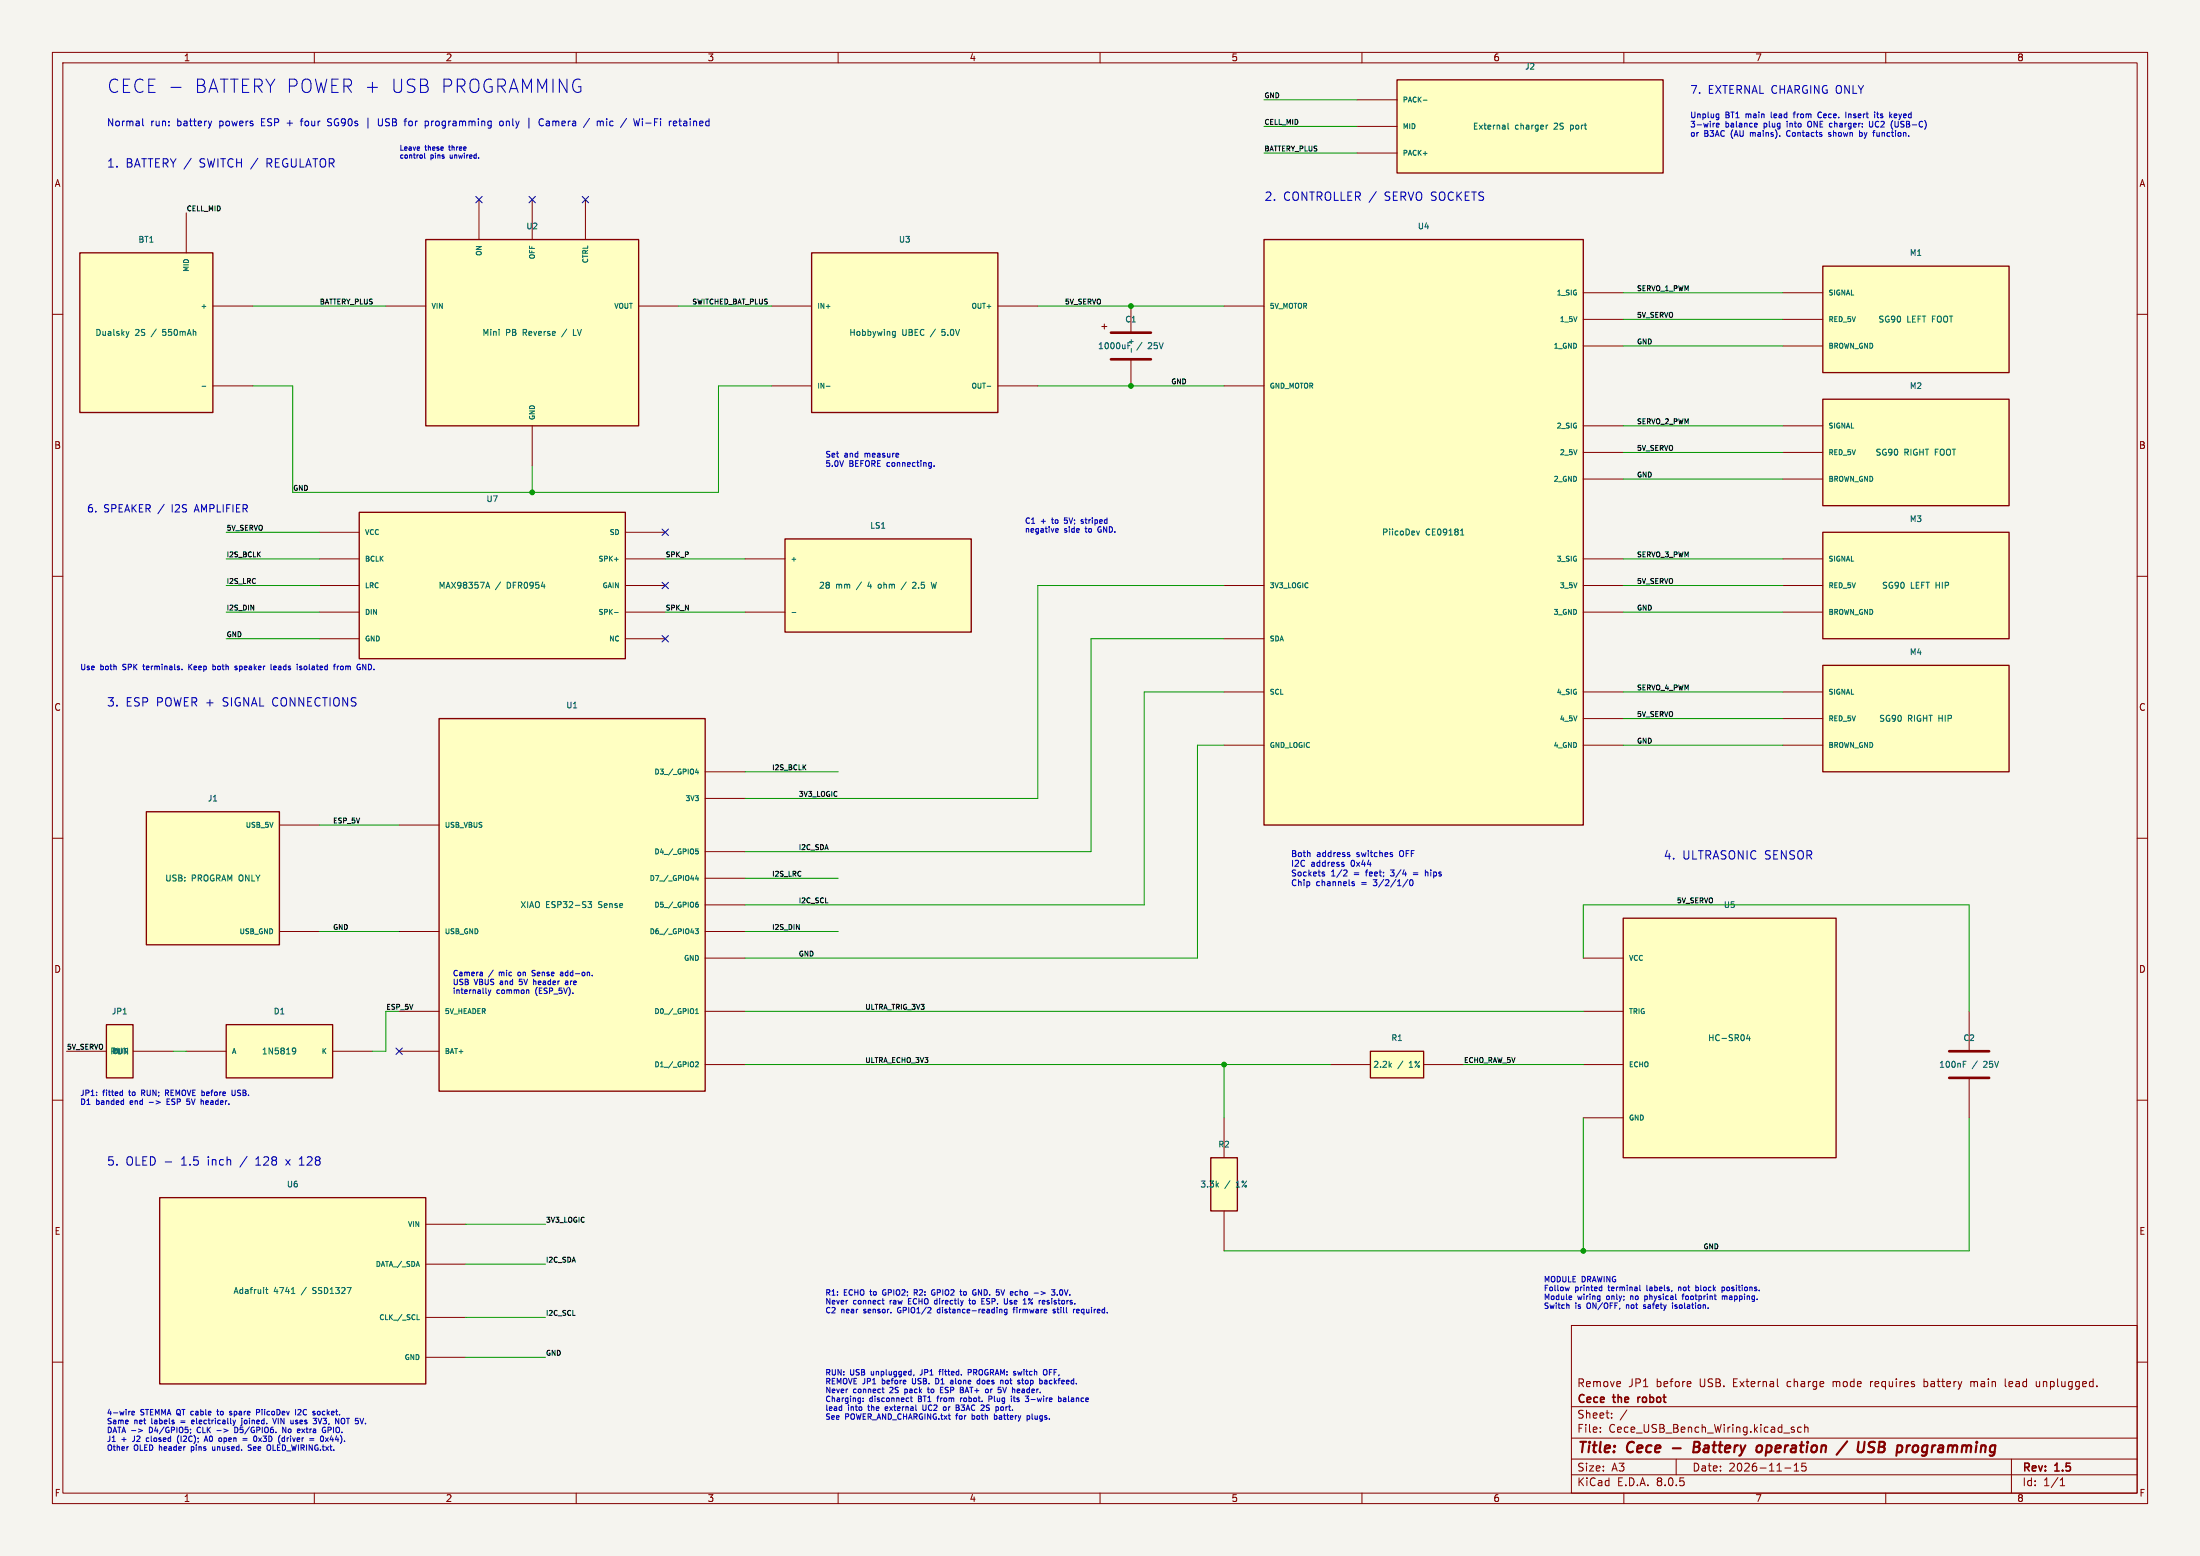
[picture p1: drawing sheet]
(kicad_sch (version 20231120) (generator "eeschema") (paper "A3")
(title_block (title "Cece - Battery operation / USB programming") (date "2026-11-15") (rev "1.5") (company "Cece the robot") (comment 1 "Remove JP1 before USB. External charge mode requires battery main lead unplugged."))
(lib_symbols
(symbol "CeceModules:Battery" (pin_numbers hide) (pin_names (offset 1.016)) (in_bom yes) (on_board yes)
(property "Reference" "U" (at 0 0 0) (effects (font (size 1 1))))
(property "Value" "Battery" (at 0 0 0) (effects (font (size 1 1))))
(symbol "Battery_0_1"
(rectangle (start -12.7 15.24) (end 12.7 -15.24) (stroke (width 0.254) (type default)) (fill (type background))))
(symbol "Battery_1_1"
(pin power_out line (at 20.32 5.08 180) (length 7.62) (name "+" (effects (font (size 0.95 0.95)))) (number "+" (effects (font (size 0.8 0.8)))))
(pin power_out line (at 20.32 -10.16 180) (length 7.62) (name "-" (effects (font (size 0.95 0.95)))) (number "-" (effects (font (size 0.8 0.8)))))
(pin passive line (at 7.62 22.86 270) (length 7.62) (name "MID" (effects (font (size 0.95 0.95)))) (number "MID" (effects (font (size 0.8 0.8)))))))
(symbol "CeceModules:ExternalBalancePort" (pin_numbers hide) (pin_names (offset 1.016)) (in_bom yes) (on_board yes)
(property "Reference" "U" (at 0 0 0) (effects (font (size 1 1))))
(property "Value" "ExternalBalancePort" (at 0 0 0) (effects (font (size 1 1))))
(symbol "ExternalBalancePort_0_1"
(rectangle (start -25.4 8.89) (end 25.4 -8.89) (stroke (width 0.254) (type default)) (fill (type background))))
(symbol "ExternalBalancePort_1_1"
(pin passive line (at -33.02 5.08 0) (length 7.62) (name "PACK-" (effects (font (size 0.95 0.95)))) (number "PACK-" (effects (font (size 0.8 0.8)))))
(pin passive line (at -33.02 0 0) (length 7.62) (name "MID" (effects (font (size 0.95 0.95)))) (number "MID" (effects (font (size 0.8 0.8)))))
(pin passive line (at -33.02 -5.08 0) (length 7.62) (name "PACK+" (effects (font (size 0.95 0.95)))) (number "PACK+" (effects (font (size 0.8 0.8)))))))
(symbol "CeceModules:PushbuttonSwitch" (pin_numbers hide) (pin_names (offset 1.016)) (in_bom yes) (on_board yes)
(property "Reference" "U" (at 0 0 0) (effects (font (size 1 1))))
(property "Value" "PushbuttonSwitch" (at 0 0 0) (effects (font (size 1 1))))
(symbol "PushbuttonSwitch_0_1"
(rectangle (start -20.32 17.78) (end 20.32 -17.78) (stroke (width 0.254) (type default)) (fill (type background))))
(symbol "PushbuttonSwitch_1_1"
(pin power_in line (at -27.94 5.08 0) (length 7.62) (name "VIN" (effects (font (size 0.95 0.95)))) (number "VIN" (effects (font (size 0.8 0.8)))))
(pin power_out line (at 27.94 5.08 180) (length 7.62) (name "VOUT" (effects (font (size 0.95 0.95)))) (number "VOUT" (effects (font (size 0.8 0.8)))))
(pin power_in line (at 0 -25.4 90) (length 7.62) (name "GND" (effects (font (size 0.95 0.95)))) (number "GND" (effects (font (size 0.8 0.8)))))
(pin input line (at -10.16 25.4 270) (length 7.62) (name "ON" (effects (font (size 0.95 0.95)))) (number "ON" (effects (font (size 0.8 0.8)))))
(pin input line (at 0 25.4 270) (length 7.62) (name "OFF" (effects (font (size 0.95 0.95)))) (number "OFF" (effects (font (size 0.8 0.8)))))
(pin tri_state line (at 10.16 25.4 270) (length 7.62) (name "CTRL" (effects (font (size 0.95 0.95)))) (number "CTRL" (effects (font (size 0.8 0.8)))))))
(symbol "CeceModules:UBEC" (pin_numbers hide) (pin_names (offset 1.016)) (in_bom yes) (on_board yes)
(property "Reference" "U" (at 0 0 0) (effects (font (size 1 1))))
(property "Value" "UBEC" (at 0 0 0) (effects (font (size 1 1))))
(symbol "UBEC_0_1"
(rectangle (start -17.78 15.24) (end 17.78 -15.24) (stroke (width 0.254) (type default)) (fill (type background))))
(symbol "UBEC_1_1"
(pin power_in line (at -25.4 5.08 0) (length 7.62) (name "IN+" (effects (font (size 0.95 0.95)))) (number "IN+" (effects (font (size 0.8 0.8)))))
(pin power_in line (at -25.4 -10.16 0) (length 7.62) (name "IN-" (effects (font (size 0.95 0.95)))) (number "IN-" (effects (font (size 0.8 0.8)))))
(pin power_out line (at 25.4 5.08 180) (length 7.62) (name "OUT+" (effects (font (size 0.95 0.95)))) (number "OUT+" (effects (font (size 0.8 0.8)))))
(pin passive line (at 25.4 -10.16 180) (length 7.62) (name "OUT-" (effects (font (size 0.95 0.95)))) (number "OUT-" (effects (font (size 0.8 0.8)))))))
(symbol "CeceModules:PC_USB" (pin_numbers hide) (pin_names (offset 1.016)) (in_bom yes) (on_board yes)
(property "Reference" "U" (at 0 0 0) (effects (font (size 1 1))))
(property "Value" "PC_USB" (at 0 0 0) (effects (font (size 1 1))))
(symbol "PC_USB_0_1"
(rectangle (start -12.7 12.7) (end 12.7 -12.7) (stroke (width 0.254) (type default)) (fill (type background))))
(symbol "PC_USB_1_1"
(pin passive line (at 20.32 10.16 180) (length 7.62) (name "USB 5V" (effects (font (size 0.95 0.95)))) (number "USB 5V" (effects (font (size 0.8 0.8)))))
(pin passive line (at 20.32 -10.16 180) (length 7.62) (name "USB GND" (effects (font (size 0.95 0.95)))) (number "USB GND" (effects (font (size 0.8 0.8)))))))
(symbol "CeceModules:RunLink" (pin_numbers hide) (pin_names (offset 1.016)) (in_bom yes) (on_board yes)
(property "Reference" "U" (at 0 0 0) (effects (font (size 1 1))))
(property "Value" "RunLink" (at 0 0 0) (effects (font (size 1 1))))
(symbol "RunLink_0_1"
(rectangle (start -2.54 5.08) (end 2.54 -5.08) (stroke (width 0.254) (type default)) (fill (type background))))
(symbol "RunLink_1_1"
(pin power_in line (at -10.16 0 0) (length 7.62) (name "IN" (effects (font (size 0.95 0.95)))) (number "IN" (effects (font (size 0.8 0.8)))))
(pin power_out line (at 10.16 0 180) (length 7.62) (name "OUT" (effects (font (size 0.95 0.95)))) (number "OUT" (effects (font (size 0.8 0.8)))))))
(symbol "CeceModules:Schottky" (pin_numbers hide) (pin_names (offset 1.016)) (in_bom yes) (on_board yes)
(property "Reference" "U" (at 0 0 0) (effects (font (size 1 1))))
(property "Value" "Schottky" (at 0 0 0) (effects (font (size 1 1))))
(symbol "Schottky_0_1"
(rectangle (start -10.16 5.08) (end 10.16 -5.08) (stroke (width 0.254) (type default)) (fill (type background))))
(symbol "Schottky_1_1"
(pin power_in line (at -17.78 0 0) (length 7.62) (name "A" (effects (font (size 0.95 0.95)))) (number "A" (effects (font (size 0.8 0.8)))))
(pin power_out line (at 17.78 0 180) (length 7.62) (name "K" (effects (font (size 0.95 0.95)))) (number "K" (effects (font (size 0.8 0.8)))))))
(symbol "CeceModules:XIAO_Sense" (pin_numbers hide) (pin_names (offset 1.016)) (in_bom yes) (on_board yes)
(property "Reference" "U" (at 0 0 0) (effects (font (size 1 1))))
(property "Value" "XIAO_Sense" (at 0 0 0) (effects (font (size 1 1))))
(symbol "XIAO_Sense_0_1"
(rectangle (start -25.4 35.56) (end 25.4 -35.56) (stroke (width 0.254) (type default)) (fill (type background))))
(symbol "XIAO_Sense_1_1"
(pin power_in line (at -33.02 15.24 0) (length 7.62) (name "USB VBUS" (effects (font (size 0.95 0.95)))) (number "USB VBUS" (effects (font (size 0.8 0.8)))))
(pin passive line (at -33.02 -5.08 0) (length 7.62) (name "USB GND" (effects (font (size 0.95 0.95)))) (number "USB GND" (effects (font (size 0.8 0.8)))))
(pin power_in line (at -33.02 -20.32 0) (length 7.62) (name "5V HEADER" (effects (font (size 0.95 0.95)))) (number "5V HEADER" (effects (font (size 0.8 0.8)))))
(pin power_in line (at -33.02 -27.94 0) (length 7.62) (name "BAT+" (effects (font (size 0.95 0.95)))) (number "BAT+" (effects (font (size 0.8 0.8)))))
(pin output line (at 33.02 25.4 180) (length 7.62) (name "D3 / GPIO4" (effects (font (size 0.95 0.95)))) (number "D3 / GPIO4" (effects (font (size 0.8 0.8)))))
(pin output line (at 33.02 5.08 180) (length 7.62) (name "D7 / GPIO44" (effects (font (size 0.95 0.95)))) (number "D7 / GPIO44" (effects (font (size 0.8 0.8)))))
(pin output line (at 33.02 -5.08 180) (length 7.62) (name "D6 / GPIO43" (effects (font (size 0.95 0.95)))) (number "D6 / GPIO43" (effects (font (size 0.8 0.8)))))
(pin power_out line (at 33.02 20.32 180) (length 7.62) (name "3V3" (effects (font (size 0.95 0.95)))) (number "3V3" (effects (font (size 0.8 0.8)))))
(pin bidirectional line (at 33.02 10.16 180) (length 7.62) (name "D4 / GPIO5" (effects (font (size 0.95 0.95)))) (number "D4 / GPIO5" (effects (font (size 0.8 0.8)))))
(pin bidirectional line (at 33.02 0 180) (length 7.62) (name "D5 / GPIO6" (effects (font (size 0.95 0.95)))) (number "D5 / GPIO6" (effects (font (size 0.8 0.8)))))
(pin power_in line (at 33.02 -10.16 180) (length 7.62) (name "GND" (effects (font (size 0.95 0.95)))) (number "GND" (effects (font (size 0.8 0.8)))))
(pin output line (at 33.02 -20.32 180) (length 7.62) (name "D0 / GPIO1" (effects (font (size 0.95 0.95)))) (number "D0 / GPIO1" (effects (font (size 0.8 0.8)))))
(pin input line (at 33.02 -30.48 180) (length 7.62) (name "D1 / GPIO2" (effects (font (size 0.95 0.95)))) (number "D1 / GPIO2" (effects (font (size 0.8 0.8)))))))
(symbol "CeceModules:PiicoDev_CE09181" (pin_numbers hide) (pin_names (offset 1.016)) (in_bom yes) (on_board yes)
(property "Reference" "U" (at 0 0 0) (effects (font (size 1 1))))
(property "Value" "PiicoDev_CE09181" (at 0 0 0) (effects (font (size 1 1))))
(symbol "PiicoDev_CE09181_0_1"
(rectangle (start -30.48 55.88) (end 30.48 -55.88) (stroke (width 0.254) (type default)) (fill (type background))))
(symbol "PiicoDev_CE09181_1_1"
(pin power_in line (at -38.1 43.18 0) (length 7.62) (name "5V MOTOR" (effects (font (size 0.95 0.95)))) (number "5V MOTOR" (effects (font (size 0.8 0.8)))))
(pin power_in line (at -38.1 27.94 0) (length 7.62) (name "GND MOTOR" (effects (font (size 0.95 0.95)))) (number "GND MOTOR" (effects (font (size 0.8 0.8)))))
(pin power_in line (at -38.1 -10.16 0) (length 7.62) (name "3V3 LOGIC" (effects (font (size 0.95 0.95)))) (number "3V3 LOGIC" (effects (font (size 0.8 0.8)))))
(pin bidirectional line (at -38.1 -20.32 0) (length 7.62) (name "SDA" (effects (font (size 0.95 0.95)))) (number "SDA" (effects (font (size 0.8 0.8)))))
(pin input line (at -38.1 -30.48 0) (length 7.62) (name "SCL" (effects (font (size 0.95 0.95)))) (number "SCL" (effects (font (size 0.8 0.8)))))
(pin power_in line (at -38.1 -40.64 0) (length 7.62) (name "GND LOGIC" (effects (font (size 0.95 0.95)))) (number "GND LOGIC" (effects (font (size 0.8 0.8)))))
(pin output line (at 38.1 45.72 180) (length 7.62) (name "1 SIG" (effects (font (size 0.95 0.95)))) (number "1 SIG" (effects (font (size 0.8 0.8)))))
(pin passive line (at 38.1 40.64 180) (length 7.62) (name "1 5V" (effects (font (size 0.95 0.95)))) (number "1 5V" (effects (font (size 0.8 0.8)))))
(pin passive line (at 38.1 35.56 180) (length 7.62) (name "1 GND" (effects (font (size 0.95 0.95)))) (number "1 GND" (effects (font (size 0.8 0.8)))))
(pin output line (at 38.1 20.32 180) (length 7.62) (name "2 SIG" (effects (font (size 0.95 0.95)))) (number "2 SIG" (effects (font (size 0.8 0.8)))))
(pin passive line (at 38.1 15.24 180) (length 7.62) (name "2 5V" (effects (font (size 0.95 0.95)))) (number "2 5V" (effects (font (size 0.8 0.8)))))
(pin passive line (at 38.1 10.16 180) (length 7.62) (name "2 GND" (effects (font (size 0.95 0.95)))) (number "2 GND" (effects (font (size 0.8 0.8)))))
(pin output line (at 38.1 -5.08 180) (length 7.62) (name "3 SIG" (effects (font (size 0.95 0.95)))) (number "3 SIG" (effects (font (size 0.8 0.8)))))
(pin passive line (at 38.1 -10.16 180) (length 7.62) (name "3 5V" (effects (font (size 0.95 0.95)))) (number "3 5V" (effects (font (size 0.8 0.8)))))
(pin passive line (at 38.1 -15.24 180) (length 7.62) (name "3 GND" (effects (font (size 0.95 0.95)))) (number "3 GND" (effects (font (size 0.8 0.8)))))
(pin output line (at 38.1 -30.48 180) (length 7.62) (name "4 SIG" (effects (font (size 0.95 0.95)))) (number "4 SIG" (effects (font (size 0.8 0.8)))))
(pin passive line (at 38.1 -35.56 180) (length 7.62) (name "4 5V" (effects (font (size 0.95 0.95)))) (number "4 5V" (effects (font (size 0.8 0.8)))))
(pin passive line (at 38.1 -40.64 180) (length 7.62) (name "4 GND" (effects (font (size 0.95 0.95)))) (number "4 GND" (effects (font (size 0.8 0.8)))))))
(symbol "CeceModules:SG90" (pin_numbers hide) (pin_names (offset 1.016)) (in_bom yes) (on_board yes)
(property "Reference" "U" (at 0 0 0) (effects (font (size 1 1))))
(property "Value" "SG90" (at 0 0 0) (effects (font (size 1 1))))
(symbol "SG90_0_1"
(rectangle (start -17.78 10.16) (end 17.78 -10.16) (stroke (width 0.254) (type default)) (fill (type background))))
(symbol "SG90_1_1"
(pin input line (at -25.4 5.08 0) (length 7.62) (name "SIGNAL" (effects (font (size 0.95 0.95)))) (number "SIGNAL" (effects (font (size 0.8 0.8)))))
(pin power_in line (at -25.4 0 0) (length 7.62) (name "RED 5V" (effects (font (size 0.95 0.95)))) (number "RED 5V" (effects (font (size 0.8 0.8)))))
(pin power_in line (at -25.4 -5.08 0) (length 7.62) (name "BROWN GND" (effects (font (size 0.95 0.95)))) (number "BROWN GND" (effects (font (size 0.8 0.8)))))))
(symbol "CeceModules:BulkCap" (pin_numbers hide) (pin_names (offset 1.016)) (in_bom yes) (on_board yes)
(property "Reference" "C" (at 0 0 0) (effects (font (size 1 1))))
(property "Value" "BulkCap" (at 0 0 0) (effects (font (size 1 1))))
(symbol "BulkCap_0_1"
(polyline (pts (xy -3.81 2.54) (xy 3.81 2.54)) (stroke (width 0.508) (type default)) (fill (type none)))
(polyline (pts (xy -3.81 -2.54) (xy 3.81 -2.54)) (stroke (width 0.508) (type default)) (fill (type none)))
(text "+" (at -5.08 3.81 0) (effects (font (size 1.27 1.27)))))
(symbol "BulkCap_1_1"
(pin passive line (at 0 7.62 270) (length 5.08) (name "+" (effects (font (size 0.95 0.95)))) (number "+" (effects (font (size 0.8 0.8)))))
(pin passive line (at 0 -7.62 90) (length 5.08) (name "-" (effects (font (size 0.95 0.95)))) (number "-" (effects (font (size 0.8 0.8)))))))
(symbol "CeceModules:OLED_SSD1327_QT" (pin_numbers hide) (pin_names (offset 1.016)) (in_bom yes) (on_board yes)
(property "Reference" "U" (at 0 0 0) (effects (font (size 1 1))))
(property "Value" "OLED_SSD1327_QT" (at 0 0 0) (effects (font (size 1 1))))
(symbol "OLED_SSD1327_QT_0_1"
(rectangle (start -25.4 17.78) (end 25.4 -17.78) (stroke (width 0.254) (type default)) (fill (type background))))
(symbol "OLED_SSD1327_QT_1_1"
(pin power_in line (at 33.02 12.7 180) (length 7.62) (name "VIN" (effects (font (size 0.95 0.95)))) (number "VIN" (effects (font (size 0.8 0.8)))))
(pin bidirectional line (at 33.02 5.08 180) (length 7.62) (name "DATA / SDA" (effects (font (size 0.95 0.95)))) (number "DATA / SDA" (effects (font (size 0.8 0.8)))))
(pin input line (at 33.02 -5.08 180) (length 7.62) (name "CLK / SCL" (effects (font (size 0.95 0.95)))) (number "CLK / SCL" (effects (font (size 0.8 0.8)))))
(pin power_in line (at 33.02 -12.7 180) (length 7.62) (name "GND" (effects (font (size 0.95 0.95)))) (number "GND" (effects (font (size 0.8 0.8)))))))
(symbol "CeceModules:DFR0954" (pin_numbers hide) (pin_names (offset 1.016)) (in_bom yes) (on_board yes)
(property "Reference" "U" (at 0 0 0) (effects (font (size 1 1))))
(property "Value" "DFR0954" (at 0 0 0) (effects (font (size 1 1))))
(symbol "DFR0954_0_1"
(rectangle (start -25.4 13.97) (end 25.4 -13.97) (stroke (width 0.254) (type default)) (fill (type background))))
(symbol "DFR0954_1_1"
(pin power_in line (at -33.02 10.16 0) (length 7.62) (name "VCC" (effects (font (size 0.95 0.95)))) (number "VCC" (effects (font (size 0.8 0.8)))))
(pin input line (at -33.02 5.08 0) (length 7.62) (name "BCLK" (effects (font (size 0.95 0.95)))) (number "BCLK" (effects (font (size 0.8 0.8)))))
(pin input line (at -33.02 0 0) (length 7.62) (name "LRC" (effects (font (size 0.95 0.95)))) (number "LRC" (effects (font (size 0.8 0.8)))))
(pin input line (at -33.02 -5.08 0) (length 7.62) (name "DIN" (effects (font (size 0.95 0.95)))) (number "DIN" (effects (font (size 0.8 0.8)))))
(pin power_in line (at -33.02 -10.16 0) (length 7.62) (name "GND" (effects (font (size 0.95 0.95)))) (number "GND" (effects (font (size 0.8 0.8)))))
(pin input line (at 33.02 10.16 180) (length 7.62) (name "SD" (effects (font (size 0.95 0.95)))) (number "SD" (effects (font (size 0.8 0.8)))))
(pin output line (at 33.02 5.08 180) (length 7.62) (name "SPK+" (effects (font (size 0.95 0.95)))) (number "SPK+" (effects (font (size 0.8 0.8)))))
(pin input line (at 33.02 0 180) (length 7.62) (name "GAIN" (effects (font (size 0.95 0.95)))) (number "GAIN" (effects (font (size 0.8 0.8)))))
(pin output line (at 33.02 -5.08 180) (length 7.62) (name "SPK-" (effects (font (size 0.95 0.95)))) (number "SPK-" (effects (font (size 0.8 0.8)))))
(pin passive line (at 33.02 -10.16 180) (length 7.62) (name "NC" (effects (font (size 0.95 0.95)))) (number "NC" (effects (font (size 0.8 0.8)))))))
(symbol "CeceModules:Speaker" (pin_numbers hide) (pin_names (offset 1.016)) (in_bom yes) (on_board yes)
(property "Reference" "U" (at 0 0 0) (effects (font (size 1 1))))
(property "Value" "Speaker" (at 0 0 0) (effects (font (size 1 1))))
(symbol "Speaker_0_1"
(rectangle (start -17.78 8.89) (end 17.78 -8.89) (stroke (width 0.254) (type default)) (fill (type background))))
(symbol "Speaker_1_1"
(pin passive line (at -25.4 5.08 0) (length 7.62) (name "+" (effects (font (size 0.95 0.95)))) (number "+" (effects (font (size 0.8 0.8)))))
(pin passive line (at -25.4 -5.08 0) (length 7.62) (name "-" (effects (font (size 0.95 0.95)))) (number "-" (effects (font (size 0.8 0.8)))))))
(symbol "CeceModules:HC_SR04" (pin_numbers hide) (pin_names (offset 1.016)) (in_bom yes) (on_board yes)
(property "Reference" "U" (at 0 0 0) (effects (font (size 1 1))))
(property "Value" "HC_SR04" (at 0 0 0) (effects (font (size 1 1))))
(symbol "HC_SR04_0_1"
(rectangle (start -20.32 22.86) (end 20.32 -22.86) (stroke (width 0.254) (type default)) (fill (type background))))
(symbol "HC_SR04_1_1"
(pin power_in line (at -27.94 15.24 0) (length 7.62) (name "VCC" (effects (font (size 0.95 0.95)))) (number "VCC" (effects (font (size 0.8 0.8)))))
(pin input line (at -27.94 5.08 0) (length 7.62) (name "TRIG" (effects (font (size 0.95 0.95)))) (number "TRIG" (effects (font (size 0.8 0.8)))))
(pin output line (at -27.94 -5.08 0) (length 7.62) (name "ECHO" (effects (font (size 0.95 0.95)))) (number "ECHO" (effects (font (size 0.8 0.8)))))
(pin power_in line (at -27.94 -15.24 0) (length 7.62) (name "GND" (effects (font (size 0.95 0.95)))) (number "GND" (effects (font (size 0.8 0.8)))))))
(symbol "CeceModules:ResistorH" (pin_numbers hide) (pin_names (offset 1.016) hide) (in_bom yes) (on_board yes)
(property "Reference" "R" (at 0 0 0) (effects (font (size 1 1))))
(property "Value" "ResistorH" (at 0 0 0) (effects (font (size 1 1))))
(symbol "ResistorH_0_1"
(rectangle (start -5.08 2.54) (end 5.08 -2.54) (stroke (width 0.254) (type default)) (fill (type background))))
(symbol "ResistorH_1_1"
(pin passive line (at -12.7 0 0) (length 7.62) (name "1" (effects (font (size 0.95 0.95)))) (number "1" (effects (font (size 0.8 0.8)))))
(pin passive line (at 12.7 0 180) (length 7.62) (name "2" (effects (font (size 0.95 0.95)))) (number "2" (effects (font (size 0.8 0.8)))))))
(symbol "CeceModules:ResistorV" (pin_numbers hide) (pin_names (offset 1.016) hide) (in_bom yes) (on_board yes)
(property "Reference" "R" (at 0 0 0) (effects (font (size 1 1))))
(property "Value" "ResistorV" (at 0 0 0) (effects (font (size 1 1))))
(symbol "ResistorV_0_1"
(rectangle (start -2.54 5.08) (end 2.54 -5.08) (stroke (width 0.254) (type default)) (fill (type background))))
(symbol "ResistorV_1_1"
(pin passive line (at 0 12.7 270) (length 7.62) (name "1" (effects (font (size 0.95 0.95)))) (number "1" (effects (font (size 0.8 0.8)))))
(pin passive line (at 0 -12.7 90) (length 7.62) (name "2" (effects (font (size 0.95 0.95)))) (number "2" (effects (font (size 0.8 0.8)))))))
(symbol "CeceModules:CeramicCap" (pin_numbers hide) (pin_names (offset 1.016) hide) (in_bom yes) (on_board yes)
(property "Reference" "C" (at 0 0 0) (effects (font (size 1 1))))
(property "Value" "CeramicCap" (at 0 0 0) (effects (font (size 1 1))))
(symbol "CeramicCap_0_1"
(polyline (pts (xy -3.81 2.54) (xy 3.81 2.54)) (stroke (width 0.508) (type default)) (fill (type none)))
(polyline (pts (xy -3.81 -2.54) (xy 3.81 -2.54)) (stroke (width 0.508) (type default)) (fill (type none))))
(symbol "CeramicCap_1_1"
(pin passive line (at 0 10.16 270) (length 7.62) (name "1" (effects (font (size 0.95 0.95)))) (number "1" (effects (font (size 0.8 0.8)))))
(pin passive line (at 0 -10.16 90) (length 7.62) (name "2" (effects (font (size 0.95 0.95)))) (number "2" (effects (font (size 0.8 0.8))))))))
(symbol (lib_id "CeceModules:Battery") (at 27.94 63.5 0) (unit 1) (in_bom yes) (on_board yes) (dnp no)
(property "Reference" "BT1" (at 27.94 45.72 0) (effects (font (size 1.1 1.1))))
(property "Value" "Dualsky 2S / 550mAh" (at 27.94 63.5 0) (effects (font (size 1.15 1.15))))
(property "Footprint" "" (at 27.94 63.5 0) (effects (font (size 1 1)) hide))
(pin "+")
(pin "-")
(pin "MID") )
(symbol (lib_id "CeceModules:PushbuttonSwitch") (at 101.6 63.5 0) (unit 1) (in_bom yes) (on_board yes) (dnp no)
(property "Reference" "U2" (at 101.6 43.18 0) (effects (font (size 1.1 1.1))))
(property "Value" "Mini PB Reverse / LV" (at 101.6 63.5 0) (effects (font (size 1.15 1.15))))
(property "Footprint" "" (at 101.6 63.5 0) (effects (font (size 1 1)) hide))
(pin "VIN")
(pin "VOUT")
(pin "GND")
(pin "ON")
(pin "OFF")
(pin "CTRL") )
(symbol (lib_id "CeceModules:UBEC") (at 172.72 63.5 0) (unit 1) (in_bom yes) (on_board yes) (dnp no)
(property "Reference" "U3" (at 172.72 45.72 0) (effects (font (size 1.1 1.1))))
(property "Value" "Hobbywing UBEC / 5.0V" (at 172.72 63.5 0) (effects (font (size 1.15 1.15))))
(property "Footprint" "" (at 172.72 63.5 0) (effects (font (size 1 1)) hide))
(pin "IN+")
(pin "IN-")
(pin "OUT+")
(pin "OUT-") )
(symbol (lib_id "CeceModules:BulkCap") (at 215.9 66.04 0) (unit 1) (in_bom yes) (on_board yes) (dnp no)
(property "Reference" "C1" (at 215.9 60.96 0) (effects (font (size 1.1 1.1))))
(property "Value" "1000uF / 25V" (at 215.9 66.04 0) (effects (font (size 1.15 1.15))))
(property "Footprint" "" (at 215.9 66.04 0) (effects (font (size 1 1)) hide))
(pin "+")
(pin "-") )
(symbol (lib_id "CeceModules:PiicoDev_CE09181") (at 271.78 101.6 0) (unit 1) (in_bom yes) (on_board yes) (dnp no)
(property "Reference" "U4" (at 271.78 43.18 0) (effects (font (size 1.1 1.1))))
(property "Value" "PiicoDev CE09181" (at 271.78 101.6 0) (effects (font (size 1.15 1.15))))
(property "Footprint" "" (at 271.78 101.6 0) (effects (font (size 1 1)) hide))
(pin "5V MOTOR")
(pin "GND MOTOR")
(pin "3V3 LOGIC")
(pin "SDA")
(pin "SCL")
(pin "GND LOGIC")
(pin "1 SIG")
(pin "1 5V")
(pin "1 GND")
(pin "2 SIG")
(pin "2 5V")
(pin "2 GND")
(pin "3 SIG")
(pin "3 5V")
(pin "3 GND")
(pin "4 SIG")
(pin "4 5V")
(pin "4 GND") )
(symbol (lib_id "CeceModules:PC_USB") (at 40.64 167.64 0) (unit 1) (in_bom yes) (on_board yes) (dnp no)
(property "Reference" "J1" (at 40.64 152.4 0) (effects (font (size 1.1 1.1))))
(property "Value" "USB: PROGRAM ONLY" (at 40.64 167.64 0) (effects (font (size 1.15 1.15))))
(property "Footprint" "" (at 40.64 167.64 0) (effects (font (size 1 1)) hide))
(pin "USB 5V")
(pin "USB GND") )
(symbol (lib_id "CeceModules:XIAO_Sense") (at 109.22 172.72 0) (unit 1) (in_bom yes) (on_board yes) (dnp no)
(property "Reference" "U1" (at 109.22 134.62 0) (effects (font (size 1.1 1.1))))
(property "Value" "XIAO ESP32-S3 Sense" (at 109.22 172.72 0) (effects (font (size 1.15 1.15))))
(property "Footprint" "" (at 109.22 172.72 0) (effects (font (size 1 1)) hide))
(pin "USB VBUS")
(pin "USB GND")
(pin "5V HEADER")
(pin "BAT+")
(pin "D3 / GPIO4")
(pin "D7 / GPIO44")
(pin "D6 / GPIO43")
(pin "3V3")
(pin "D4 / GPIO5")
(pin "D5 / GPIO6")
(pin "GND")
(pin "D0 / GPIO1")
(pin "D1 / GPIO2") )
(symbol (lib_id "CeceModules:RunLink") (at 22.86 200.66 0) (unit 1) (in_bom yes) (on_board yes) (dnp no)
(property "Reference" "JP1" (at 22.86 193.04 0) (effects (font (size 1.1 1.1))))
(property "Value" "RUN" (at 22.86 200.66 0) (effects (font (size 1.15 1.15))))
(property "Footprint" "" (at 22.86 200.66 0) (effects (font (size 1 1)) hide))
(pin "IN")
(pin "OUT") )
(symbol (lib_id "CeceModules:Schottky") (at 53.34 200.66 0) (unit 1) (in_bom yes) (on_board yes) (dnp no)
(property "Reference" "D1" (at 53.34 193.04 0) (effects (font (size 1.1 1.1))))
(property "Value" "1N5819" (at 53.34 200.66 0) (effects (font (size 1.15 1.15))))
(property "Footprint" "" (at 53.34 200.66 0) (effects (font (size 1 1)) hide))
(pin "A")
(pin "K") )
(symbol (lib_id "CeceModules:SG90") (at 365.76 60.96 0) (unit 1) (in_bom yes) (on_board yes) (dnp no)
(property "Reference" "M1" (at 365.76 48.26 0) (effects (font (size 1.1 1.1))))
(property "Value" "SG90 LEFT FOOT" (at 365.76 60.96 0) (effects (font (size 1.15 1.15))))
(property "Footprint" "" (at 365.76 60.96 0) (effects (font (size 1 1)) hide))
(pin "SIGNAL")
(pin "RED 5V")
(pin "BROWN GND") )
(symbol (lib_id "CeceModules:SG90") (at 365.76 86.36 0) (unit 1) (in_bom yes) (on_board yes) (dnp no)
(property "Reference" "M2" (at 365.76 73.66 0) (effects (font (size 1.1 1.1))))
(property "Value" "SG90 RIGHT FOOT" (at 365.76 86.36 0) (effects (font (size 1.15 1.15))))
(property "Footprint" "" (at 365.76 86.36 0) (effects (font (size 1 1)) hide))
(pin "SIGNAL")
(pin "RED 5V")
(pin "BROWN GND") )
(symbol (lib_id "CeceModules:SG90") (at 365.76 111.76 0) (unit 1) (in_bom yes) (on_board yes) (dnp no)
(property "Reference" "M3" (at 365.76 99.06 0) (effects (font (size 1.1 1.1))))
(property "Value" "SG90 LEFT HIP" (at 365.76 111.76 0) (effects (font (size 1.15 1.15))))
(property "Footprint" "" (at 365.76 111.76 0) (effects (font (size 1 1)) hide))
(pin "SIGNAL")
(pin "RED 5V")
(pin "BROWN GND") )
(symbol (lib_id "CeceModules:SG90") (at 365.76 137.16 0) (unit 1) (in_bom yes) (on_board yes) (dnp no)
(property "Reference" "M4" (at 365.76 124.46 0) (effects (font (size 1.1 1.1))))
(property "Value" "SG90 RIGHT HIP" (at 365.76 137.16 0) (effects (font (size 1.15 1.15))))
(property "Footprint" "" (at 365.76 137.16 0) (effects (font (size 1 1)) hide))
(pin "SIGNAL")
(pin "RED 5V")
(pin "BROWN GND") )
(symbol (lib_id "CeceModules:ExternalBalancePort") (at 292.1 24.13 0) (unit 1) (in_bom yes) (on_board yes) (dnp no)
(property "Reference" "J2" (at 292.1 12.7 0) (effects (font (size 1.1 1.1))))
(property "Value" "External charger 2S port" (at 292.1 24.13 0) (effects (font (size 1.15 1.15))))
(property "Footprint" "" (at 292.1 24.13 0) (effects (font (size 1 1)) hide))
(pin "PACK-")
(pin "MID")
(pin "PACK+") )
(symbol (lib_id "CeceModules:DFR0954") (at 93.98 111.76 0) (unit 1) (in_bom yes) (on_board yes) (dnp no)
(property "Reference" "U7" (at 93.98 95.25 0) (effects (font (size 1.1 1.1))))
(property "Value" "MAX98357A / DFR0954" (at 93.98 111.76 0) (effects (font (size 1.15 1.15))))
(property "Footprint" "" (at 93.98 111.76 0) (effects (font (size 1 1)) hide))
(pin "VCC")
(pin "BCLK")
(pin "LRC")
(pin "DIN")
(pin "GND")
(pin "SD")
(pin "SPK+")
(pin "GAIN")
(pin "SPK-")
(pin "NC") )
(symbol (lib_id "CeceModules:Speaker") (at 167.64 111.76 0) (unit 1) (in_bom yes) (on_board yes) (dnp no)
(property "Reference" "LS1" (at 167.64 100.33 0) (effects (font (size 1.1 1.1))))
(property "Value" "28 mm / 4 ohm / 2.5 W" (at 167.64 111.76 0) (effects (font (size 1.15 1.15))))
(property "Footprint" "" (at 167.64 111.76 0) (effects (font (size 1 1)) hide))
(pin "+")
(pin "-") )
(symbol (lib_id "CeceModules:HC_SR04") (at 330.2 198.12 0) (unit 1) (in_bom yes) (on_board yes) (dnp no)
(property "Reference" "U5" (at 330.2 172.72 0) (effects (font (size 1.1 1.1))))
(property "Value" "HC-SR04" (at 330.2 198.12 0) (effects (font (size 1.15 1.15))))
(property "Footprint" "" (at 330.2 198.12 0) (effects (font (size 1 1)) hide))
(pin "VCC")
(pin "TRIG")
(pin "ECHO")
(pin "GND") )
(symbol (lib_id "CeceModules:ResistorH") (at 266.7 203.2 0) (unit 1) (in_bom yes) (on_board yes) (dnp no)
(property "Reference" "R1" (at 266.7 198.12 0) (effects (font (size 1.1 1.1))))
(property "Value" "2.2k / 1%" (at 266.7 203.2 0) (effects (font (size 1.15 1.15))))
(property "Footprint" "" (at 266.7 203.2 0) (effects (font (size 1 1)) hide))
(pin "1")
(pin "2") )
(symbol (lib_id "CeceModules:ResistorV") (at 233.68 226.06 0) (unit 1) (in_bom yes) (on_board yes) (dnp no)
(property "Reference" "R2" (at 233.68 218.44 0) (effects (font (size 1.1 1.1))))
(property "Value" "3.3k / 1%" (at 233.68 226.06 0) (effects (font (size 1.15 1.15))))
(property "Footprint" "" (at 233.68 226.06 0) (effects (font (size 1 1)) hide))
(pin "1")
(pin "2") )
(symbol (lib_id "CeceModules:CeramicCap") (at 375.92 203.2 0) (unit 1) (in_bom yes) (on_board yes) (dnp no)
(property "Reference" "C2" (at 375.92 198.12 0) (effects (font (size 1.1 1.1))))
(property "Value" "100nF / 25V" (at 375.92 203.2 0) (effects (font (size 1.15 1.15))))
(property "Footprint" "" (at 375.92 203.2 0) (effects (font (size 1 1)) hide))
(pin "1")
(pin "2") )
(symbol (lib_id "CeceModules:OLED_SSD1327_QT") (at 55.88 246.38 0) (unit 1) (in_bom yes) (on_board yes) (dnp no)
(property "Reference" "U6" (at 55.88 226.06 0) (effects (font (size 1.1 1.1))))
(property "Value" "Adafruit 4741 / SSD1327" (at 55.88 246.38 0) (effects (font (size 1.15 1.15))))
(property "Footprint" "" (at 55.88 246.38 0) (effects (font (size 1 1)) hide))
(pin "VIN")
(pin "DATA / SDA")
(pin "CLK / SCL")
(pin "GND") )
(wire (pts (xy 48.26 58.42) (xy 73.66 58.42)) (stroke (width 0) (type default)))
(wire (pts (xy 129.54 58.42) (xy 147.32 58.42)) (stroke (width 0) (type default)))
(wire (pts (xy 48.26 73.66) (xy 55.88 73.66)) (stroke (width 0) (type default)))
(wire (pts (xy 55.88 73.66) (xy 55.88 93.98)) (stroke (width 0) (type default)))
(wire (pts (xy 55.88 93.98) (xy 101.6 93.98)) (stroke (width 0) (type default)))
(wire (pts (xy 101.6 93.98) (xy 137.16 93.98)) (stroke (width 0) (type default)))
(wire (pts (xy 137.16 93.98) (xy 137.16 73.66)) (stroke (width 0) (type default)))
(wire (pts (xy 137.16 73.66) (xy 147.32 73.66)) (stroke (width 0) (type default)))
(wire (pts (xy 101.6 88.9) (xy 101.6 93.98)) (stroke (width 0) (type default)))
(wire (pts (xy 241.3 19.05) (xy 259.08 19.05)) (stroke (width 0) (type default)))
(wire (pts (xy 241.3 24.13) (xy 259.08 24.13)) (stroke (width 0) (type default)))
(wire (pts (xy 241.3 29.21) (xy 259.08 29.21)) (stroke (width 0) (type default)))
(wire (pts (xy 198.12 58.42) (xy 215.9 58.42)) (stroke (width 0) (type default)))
(wire (pts (xy 215.9 58.42) (xy 233.68 58.42)) (stroke (width 0) (type default)))
(wire (pts (xy 198.12 73.66) (xy 215.9 73.66)) (stroke (width 0) (type default)))
(wire (pts (xy 215.9 73.66) (xy 233.68 73.66)) (stroke (width 0) (type default)))
(wire (pts (xy 60.96 157.48) (xy 76.2 157.48)) (stroke (width 0) (type default)))
(wire (pts (xy 60.96 177.8) (xy 76.2 177.8)) (stroke (width 0) (type default)))
(wire (pts (xy 33.02 200.66) (xy 35.56 200.66)) (stroke (width 0) (type default)))
(wire (pts (xy 71.12 200.66) (xy 73.66 200.66)) (stroke (width 0) (type default)))
(wire (pts (xy 73.66 200.66) (xy 73.66 193.04)) (stroke (width 0) (type default)))
(wire (pts (xy 73.66 193.04) (xy 76.2 193.04)) (stroke (width 0) (type default)))
(wire (pts (xy 142.24 152.4) (xy 198.12 152.4)) (stroke (width 0) (type default)))
(wire (pts (xy 198.12 152.4) (xy 198.12 111.76)) (stroke (width 0) (type default)))
(wire (pts (xy 198.12 111.76) (xy 233.68 111.76)) (stroke (width 0) (type default)))
(wire (pts (xy 142.24 162.56) (xy 208.28 162.56)) (stroke (width 0) (type default)))
(wire (pts (xy 208.28 162.56) (xy 208.28 121.92)) (stroke (width 0) (type default)))
(wire (pts (xy 208.28 121.92) (xy 233.68 121.92)) (stroke (width 0) (type default)))
(wire (pts (xy 142.24 172.72) (xy 218.44 172.72)) (stroke (width 0) (type default)))
(wire (pts (xy 218.44 172.72) (xy 218.44 132.08)) (stroke (width 0) (type default)))
(wire (pts (xy 218.44 132.08) (xy 233.68 132.08)) (stroke (width 0) (type default)))
(wire (pts (xy 142.24 182.88) (xy 228.6 182.88)) (stroke (width 0) (type default)))
(wire (pts (xy 228.6 182.88) (xy 228.6 142.24)) (stroke (width 0) (type default)))
(wire (pts (xy 228.6 142.24) (xy 233.68 142.24)) (stroke (width 0) (type default)))
(wire (pts (xy 142.24 147.32) (xy 160.02 147.32)) (stroke (width 0) (type default)))
(wire (pts (xy 142.24 167.64) (xy 160.02 167.64)) (stroke (width 0) (type default)))
(wire (pts (xy 142.24 177.8) (xy 160.02 177.8)) (stroke (width 0) (type default)))
(wire (pts (xy 43.18 101.6) (xy 60.96 101.6)) (stroke (width 0) (type default)))
(wire (pts (xy 43.18 121.92) (xy 60.96 121.92)) (stroke (width 0) (type default)))
(wire (pts (xy 43.18 106.68) (xy 60.96 106.68)) (stroke (width 0) (type default)))
(wire (pts (xy 43.18 111.76) (xy 60.96 111.76)) (stroke (width 0) (type default)))
(wire (pts (xy 43.18 116.84) (xy 60.96 116.84)) (stroke (width 0) (type default)))
(wire (pts (xy 127 106.68) (xy 142.24 106.68)) (stroke (width 0) (type default)))
(wire (pts (xy 127 116.84) (xy 142.24 116.84)) (stroke (width 0) (type default)))
(wire (pts (xy 309.88 55.88) (xy 340.36 55.88)) (stroke (width 0) (type default)))
(wire (pts (xy 309.88 60.96) (xy 340.36 60.96)) (stroke (width 0) (type default)))
(wire (pts (xy 309.88 66.04) (xy 340.36 66.04)) (stroke (width 0) (type default)))
(wire (pts (xy 309.88 81.28) (xy 340.36 81.28)) (stroke (width 0) (type default)))
(wire (pts (xy 309.88 86.36) (xy 340.36 86.36)) (stroke (width 0) (type default)))
(wire (pts (xy 309.88 91.44) (xy 340.36 91.44)) (stroke (width 0) (type default)))
(wire (pts (xy 309.88 106.68) (xy 340.36 106.68)) (stroke (width 0) (type default)))
(wire (pts (xy 309.88 111.76) (xy 340.36 111.76)) (stroke (width 0) (type default)))
(wire (pts (xy 309.88 116.84) (xy 340.36 116.84)) (stroke (width 0) (type default)))
(wire (pts (xy 309.88 132.08) (xy 340.36 132.08)) (stroke (width 0) (type default)))
(wire (pts (xy 309.88 137.16) (xy 340.36 137.16)) (stroke (width 0) (type default)))
(wire (pts (xy 309.88 142.24) (xy 340.36 142.24)) (stroke (width 0) (type default)))
(wire (pts (xy 142.24 193.04) (xy 302.26 193.04)) (stroke (width 0) (type default)))
(wire (pts (xy 142.24 203.2) (xy 233.68 203.2)) (stroke (width 0) (type default)))
(wire (pts (xy 233.68 203.2) (xy 254 203.2)) (stroke (width 0) (type default)))
(wire (pts (xy 233.68 203.2) (xy 233.68 213.36)) (stroke (width 0) (type default)))
(wire (pts (xy 279.4 203.2) (xy 302.26 203.2)) (stroke (width 0) (type default)))
(wire (pts (xy 302.26 182.88) (xy 302.26 172.72)) (stroke (width 0) (type default)))
(wire (pts (xy 302.26 172.72) (xy 375.92 172.72)) (stroke (width 0) (type default)))
(wire (pts (xy 375.92 172.72) (xy 375.92 193.04)) (stroke (width 0) (type default)))
(wire (pts (xy 233.68 238.76) (xy 302.26 238.76)) (stroke (width 0) (type default)))
(wire (pts (xy 302.26 238.76) (xy 375.92 238.76)) (stroke (width 0) (type default)))
(wire (pts (xy 375.92 238.76) (xy 375.92 213.36)) (stroke (width 0) (type default)))
(wire (pts (xy 302.26 213.36) (xy 302.26 238.76)) (stroke (width 0) (type default)))
(wire (pts (xy 88.9 233.68) (xy 104.14 233.68)) (stroke (width 0) (type default)))
(wire (pts (xy 88.9 241.3) (xy 104.14 241.3)) (stroke (width 0) (type default)))
(wire (pts (xy 88.9 251.46) (xy 104.14 251.46)) (stroke (width 0) (type default)))
(wire (pts (xy 88.9 259.08) (xy 104.14 259.08)) (stroke (width 0) (type default)))
(label "BATTERY_PLUS" (at 60.96 58.42 0) (effects (font (size 0.95 0.95)) (justify left bottom)))
(label "SWITCHED_BAT_PLUS" (at 132.08 58.42 0) (effects (font (size 0.95 0.95)) (justify left bottom)))
(label "GND" (at 55.88 93.98 0) (effects (font (size 0.95 0.95)) (justify left bottom)))
(label "GND" (at 241.3 19.05 0) (effects (font (size 0.95 0.95)) (justify left bottom)))
(label "CELL_MID" (at 241.3 24.13 0) (effects (font (size 0.95 0.95)) (justify left bottom)))
(label "BATTERY_PLUS" (at 241.3 29.21 0) (effects (font (size 0.95 0.95)) (justify left bottom)))
(label "CELL_MID" (at 35.56 40.64 0) (effects (font (size 0.95 0.95)) (justify left bottom)))
(label "5V_SERVO" (at 203.2 58.42 0) (effects (font (size 0.95 0.95)) (justify left bottom)))
(label "GND" (at 223.52 73.66 0) (effects (font (size 0.95 0.95)) (justify left bottom)))
(label "ESP_5V" (at 63.5 157.48 0) (effects (font (size 0.95 0.95)) (justify left bottom)))
(label "GND" (at 63.5 177.8 0) (effects (font (size 0.95 0.95)) (justify left bottom)))
(label "5V_SERVO" (at 12.7 200.66 0) (effects (font (size 0.95 0.95)) (justify left bottom)))
(label "ESP_5V" (at 73.66 193.04 0) (effects (font (size 0.95 0.95)) (justify left bottom)))
(label "3V3_LOGIC" (at 152.4 152.4 0) (effects (font (size 0.95 0.95)) (justify left bottom)))
(label "I2C_SDA" (at 152.4 162.56 0) (effects (font (size 0.95 0.95)) (justify left bottom)))
(label "I2C_SCL" (at 152.4 172.72 0) (effects (font (size 0.95 0.95)) (justify left bottom)))
(label "GND" (at 152.4 182.88 0) (effects (font (size 0.95 0.95)) (justify left bottom)))
(label "I2S_BCLK" (at 147.32 147.32 0) (effects (font (size 0.95 0.95)) (justify left bottom)))
(label "I2S_LRC" (at 147.32 167.64 0) (effects (font (size 0.95 0.95)) (justify left bottom)))
(label "I2S_DIN" (at 147.32 177.8 0) (effects (font (size 0.95 0.95)) (justify left bottom)))
(label "5V_SERVO" (at 43.18 101.6 0) (effects (font (size 0.95 0.95)) (justify left bottom)))
(label "GND" (at 43.18 121.92 0) (effects (font (size 0.95 0.95)) (justify left bottom)))
(label "I2S_BCLK" (at 43.18 106.68 0) (effects (font (size 0.95 0.95)) (justify left bottom)))
(label "I2S_LRC" (at 43.18 111.76 0) (effects (font (size 0.95 0.95)) (justify left bottom)))
(label "I2S_DIN" (at 43.18 116.84 0) (effects (font (size 0.95 0.95)) (justify left bottom)))
(label "SPK_P" (at 127 106.68 0) (effects (font (size 0.95 0.95)) (justify left bottom)))
(label "SPK_N" (at 127 116.84 0) (effects (font (size 0.95 0.95)) (justify left bottom)))
(label "SERVO_1_PWM" (at 312.42 55.88 0) (effects (font (size 0.95 0.95)) (justify left bottom)))
(label "5V_SERVO" (at 312.42 60.96 0) (effects (font (size 0.95 0.95)) (justify left bottom)))
(label "GND" (at 312.42 66.04 0) (effects (font (size 0.95 0.95)) (justify left bottom)))
(label "SERVO_2_PWM" (at 312.42 81.28 0) (effects (font (size 0.95 0.95)) (justify left bottom)))
(label "5V_SERVO" (at 312.42 86.36 0) (effects (font (size 0.95 0.95)) (justify left bottom)))
(label "GND" (at 312.42 91.44 0) (effects (font (size 0.95 0.95)) (justify left bottom)))
(label "SERVO_3_PWM" (at 312.42 106.68 0) (effects (font (size 0.95 0.95)) (justify left bottom)))
(label "5V_SERVO" (at 312.42 111.76 0) (effects (font (size 0.95 0.95)) (justify left bottom)))
(label "GND" (at 312.42 116.84 0) (effects (font (size 0.95 0.95)) (justify left bottom)))
(label "SERVO_4_PWM" (at 312.42 132.08 0) (effects (font (size 0.95 0.95)) (justify left bottom)))
(label "5V_SERVO" (at 312.42 137.16 0) (effects (font (size 0.95 0.95)) (justify left bottom)))
(label "GND" (at 312.42 142.24 0) (effects (font (size 0.95 0.95)) (justify left bottom)))
(label "ULTRA_TRIG_3V3" (at 165.1 193.04 0) (effects (font (size 0.95 0.95)) (justify left bottom)))
(label "ULTRA_ECHO_3V3" (at 165.1 203.2 0) (effects (font (size 0.95 0.95)) (justify left bottom)))
(label "ECHO_RAW_5V" (at 279.4 203.2 0) (effects (font (size 0.95 0.95)) (justify left bottom)))
(label "5V_SERVO" (at 320.04 172.72 0) (effects (font (size 0.95 0.95)) (justify left bottom)))
(label "GND" (at 325.12 238.76 0) (effects (font (size 0.95 0.95)) (justify left bottom)))
(label "3V3_LOGIC" (at 104.14 233.68 0) (effects (font (size 0.95 0.95)) (justify left bottom)))
(label "I2C_SDA" (at 104.14 241.3 0) (effects (font (size 0.95 0.95)) (justify left bottom)))
(label "I2C_SCL" (at 104.14 251.46 0) (effects (font (size 0.95 0.95)) (justify left bottom)))
(label "GND" (at 104.14 259.08 0) (effects (font (size 0.95 0.95)) (justify left bottom)))
(junction (at 101.6 93.98) (diameter 0) (color 0 0 0 0))
(no_connect (at 91.44 38.1))
(no_connect (at 101.6 38.1))
(no_connect (at 111.76 38.1))
(text "7. EXTERNAL CHARGING ONLY" (at 322.58 16.51 0) (effects (font (size 1.5 1.5)) (justify left top)))
(text "Unplug BT1 main lead from Cece. Insert its keyed\n3-wire balance plug into ONE charger: UC2 (USB-C)\nor B3AC (AU mains). Contacts shown by function." (at 322.58 21.59 0) (effects (font (size 1.1 1.1)) (justify left top)))
(junction (at 215.9 58.42) (diameter 0) (color 0 0 0 0))
(junction (at 215.9 73.66) (diameter 0) (color 0 0 0 0))
(no_connect (at 76.2 200.66))
(no_connect (at 127 101.6))
(no_connect (at 127 111.76))
(no_connect (at 127 121.92))
(text "6. SPEAKER / I2S AMPLIFIER" (at 16.51 96.52 0) (effects (font (size 1.4 1.4)) (justify left top)))
(text "Use both SPK terminals. Keep both speaker leads isolated from GND." (at 15.24 127 0) (effects (font (size 1.05 1.05)) (justify left top)))
(junction (at 233.68 203.2) (diameter 0) (color 0 0 0 0))
(junction (at 302.26 238.76) (diameter 0) (color 0 0 0 0))
(text "4. ULTRASONIC SENSOR" (at 317.5 162.56 0) (effects (font (size 1.6 1.6)) (justify left top)))
(text "R1: ECHO to GPIO2; R2: GPIO2 to GND. 5V echo -> 3.0V.\nNever connect raw ECHO directly to ESP. Use 1% resistors.\nC2 near sensor. GPIO1/2 distance-reading firmware still required." (at 157.48 246.38 0) (effects (font (size 1.05 1.05)) (justify left top)))
(text "CECE - BATTERY POWER + USB PROGRAMMING" (at 20.32 15.24 0) (effects (font (size 2.54 2.54)) (justify left top)))
(text "Normal run: battery powers ESP + four SG90s | USB for programming only | Camera / mic / Wi-Fi retained" (at 20.32 22.86 0) (effects (font (size 1.35 1.35)) (justify left top)))
(text "1. BATTERY / SWITCH / REGULATOR" (at 20.32 30.48 0) (effects (font (size 1.6 1.6)) (justify left top)))
(text "2. CONTROLLER / SERVO SOCKETS" (at 241.3 36.83 0) (effects (font (size 1.6 1.6)) (justify left top)))
(text "Leave these three\ncontrol pins unwired." (at 76.2 27.94 0) (effects (font (size 0.95 0.95)) (justify left top)))
(text "Set and measure\n5.0V BEFORE connecting." (at 157.48 86.36 0) (effects (font (size 1.1 1.1)) (justify left top)))
(text "C1 + to 5V; striped\nnegative side to GND." (at 195.58 99.06 0) (effects (font (size 1.05 1.05)) (justify left top)))
(text "3. ESP POWER + SIGNAL CONNECTIONS" (at 20.32 133.35 0) (effects (font (size 1.6 1.6)) (justify left top)))
(text "Camera / mic on Sense add-on.\nUSB VBUS and 5V header are\ninternally common (ESP_5V)." (at 86.36 185.42 0) (effects (font (size 1.05 1.05)) (justify left top)))
(text "JP1: fitted to RUN; REMOVE before USB.\nD1 banded end -> ESP 5V header." (at 15.24 208.28 0) (effects (font (size 1.05 1.05)) (justify left top)))
(text "Both address switches OFF\nI2C address 0x44\nSockets 1/2 = feet; 3/4 = hips\nChip channels = 3/2/1/0" (at 246.38 162.56 0) (effects (font (size 1.15 1.15)) (justify left top)))
(text "5. OLED - 1.5 inch / 128 x 128" (at 20.32 220.98 0) (effects (font (size 1.6 1.6)) (justify left top)))
(text "4-wire STEMMA QT cable to spare PiicoDev I2C socket.\nSame net labels = electrically joined. VIN uses 3V3, NOT 5V.\nDATA -> D4/GPIO5; CLK -> D5/GPIO6. No extra GPIO.\nJ1 + J2 closed (I2C); A0 open = 0x3D (driver = 0x44).\nOther OLED header pins unused. See OLED_WIRING.txt." (at 20.32 269.24 0) (effects (font (size 1.05 1.05)) (justify left top)))
(text "RUN: USB unplugged, JP1 fitted. PROGRAM: switch OFF,\nREMOVE JP1 before USB. D1 alone does not stop backfeed.\nNever connect 2S pack to ESP BAT+ or 5V header.\nCharging: disconnect BT1 from robot. Plug its 3-wire balance\nlead into the external UC2 or B3AC 2S port.\nSee POWER_AND_CHARGING.txt for both battery plugs." (at 157.48 261.62 0) (effects (font (size 1.05 1.05)) (justify left top)))
(text "MODULE DRAWING\nFollow printed terminal labels, not block positions.\nModule wiring only; no physical footprint mapping.\nSwitch is ON/OFF, not safety isolation." (at 294.64 243.84 0) (effects (font (size 1.05 1.05)) (justify left top)))
(sheet_instances (path "" (page "1"))))
